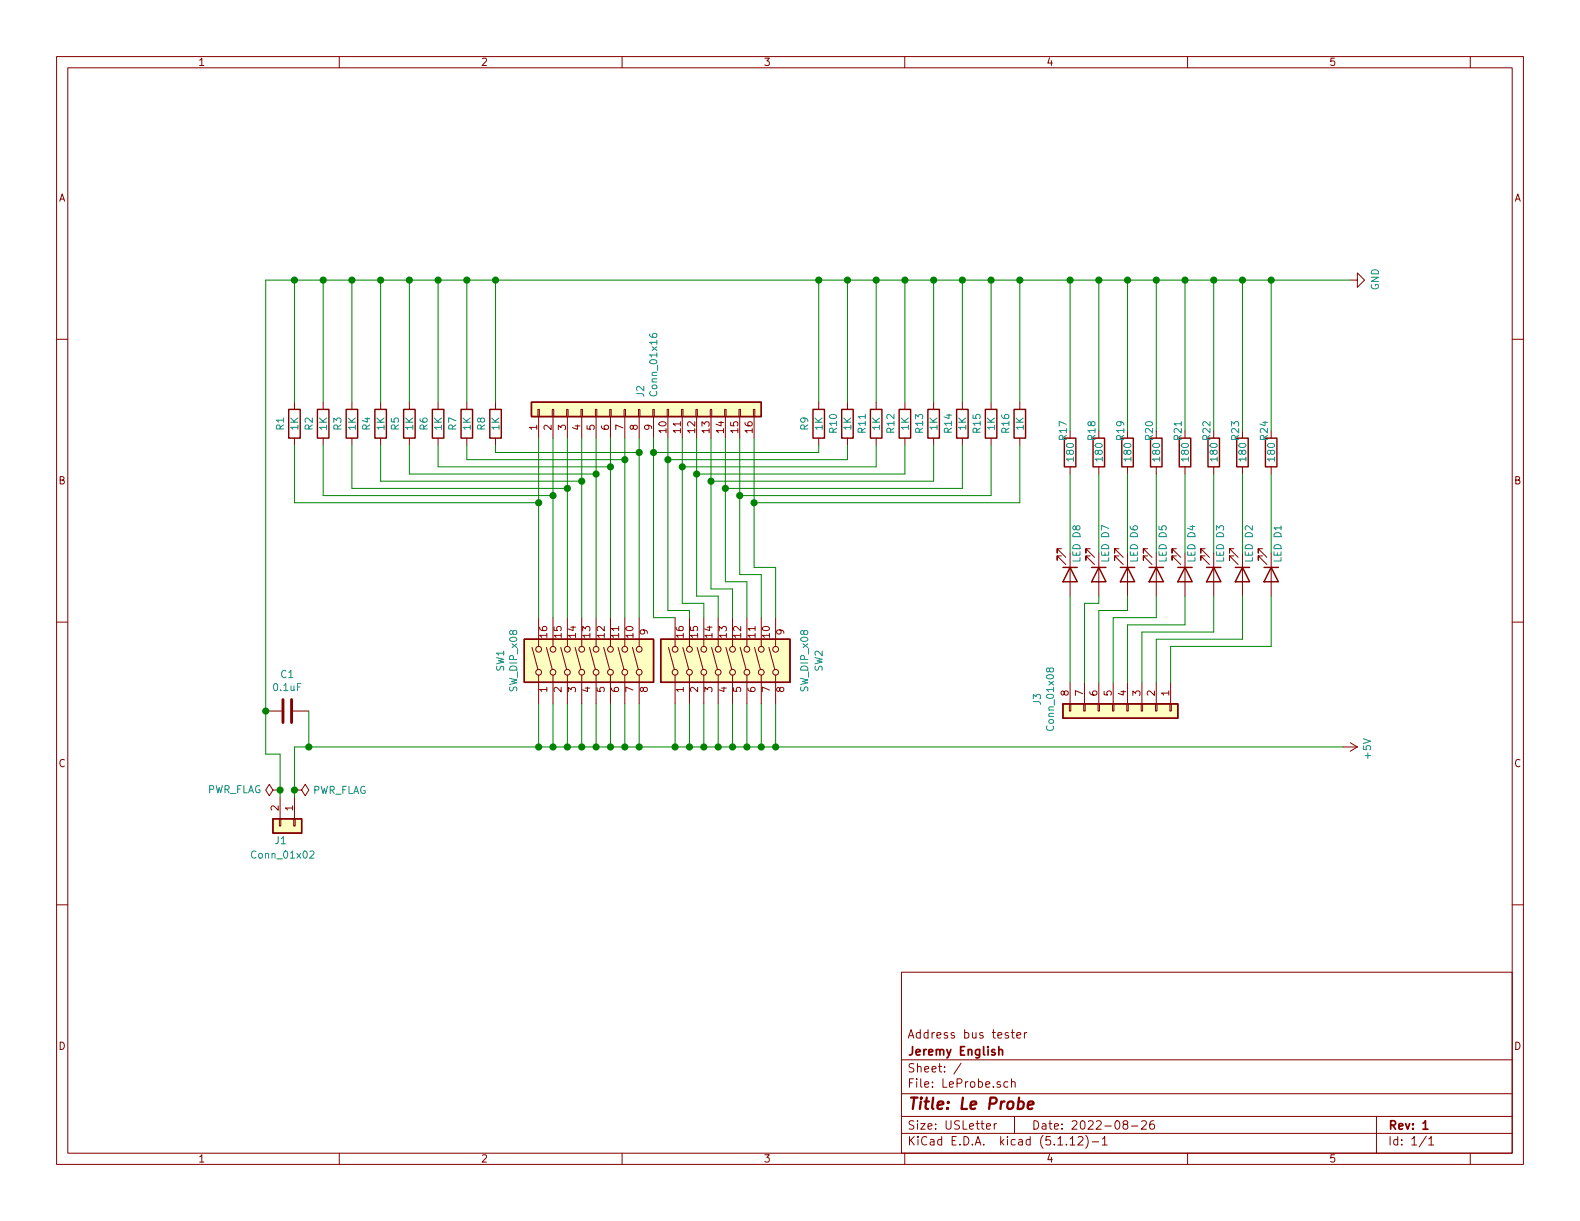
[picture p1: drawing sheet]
EESchema Schematic File Version 4
EELAYER 30 0
EELAYER END
$Descr USLetter 11000 8500
encoding utf-8
Sheet 1 1
Title "Le Probe"
Date "2022-08-26"
Rev "1"
Comp "Jeremy English"
Comment1 "Address bus tester"
Comment2 ""
Comment3 ""
Comment4 ""
$EndDescr
$Comp
L Connector_Generic:Conn_01x08 J3
U 1 1
P 7850 4950
F 0 "J3" H 7768 4325 50  0000 C CNN
F 1 "Conn_01x08" H 7768 4416 50  0000 C CNN
F 2 "Connector_PinHeader_2.54mm:PinHeader_1x08_P2.54mm_Vertical" H 7850 4950 50  0001 C CNN
F 3 "~" H 7850 4950 50  0001 C CNN
	1    7850 4950
	0    1    1    0   
$EndComp
$Comp
L Device:LED D8
U 1 1
P 7450 4000
F 0 "D8" H 7150 4050 50  0000 C CNN
F 1 "LED" H 7300 4050 50  0000 C CNN
F 2 "LED_THT:LED_D5.0mm" H 7450 4000 50  0001 C CNN
F 3 "~" H 7450 4000 50  0001 C CNN
	1    7450 4000
	0    1    1    0   
$EndComp
$Comp
L Device:R R17
U 1 1
P 7450 3150
F 0 "R17" V 7400 3300 50  0000 C CNN
F 1 "180" V 7450 3150 50  0000 C CNN
F 2 "Resistor_THT:R_Axial_DIN0204_L3.6mm_D1.6mm_P7.62mm_Horizontal" V 7380 3150 50  0001 C CNN
F 3 "~" H 7450 3150 50  0001 C CNN
	1    7450 3150
	1    0    0    -1  
$EndComp
$Comp
L Device:C C1
U 1 1
P 2000 4950
F 0 "C1" V 2252 4950 50  0000 C CNN
F 1 "0.1uF" V 2161 4950 50  0000 C CNN
F 2 "Capacitor_THT:C_Disc_D3.8mm_W2.6mm_P2.50mm" H 2038 4800 50  0001 C CNN
F 3 "~" H 2000 4950 50  0001 C CNN
	1    2000 4950
	0    -1   -1   0   
$EndComp
$Comp
L Device:R R8
U 1 1
P 3450 2950
F 0 "R8" V 3350 2950 50  0000 C CNN
F 1 "1K" V 3450 2950 50  0000 C CNN
F 2 "Resistor_THT:R_Axial_DIN0204_L3.6mm_D1.6mm_P7.62mm_Horizontal" V 3380 2950 50  0001 C CNN
F 3 "~" H 3450 2950 50  0001 C CNN
	1    3450 2950
	1    0    0    -1  
$EndComp
$Comp
L Switch:SW_DIP_x08 SW1
U 1 1
P 4150 4600
F 0 "SW1" H 4150 5267 50  0000 C CNN
F 1 "SW_DIP_x08" H 4150 5176 50  0000 C CNN
F 2 "Button_Switch_THT:SW_DIP_SPSTx08_Slide_9.78x22.5mm_W7.62mm_P2.54mm" H 4150 4600 50  0001 C CNN
F 3 "~" H 4150 4600 50  0001 C CNN
	1    4150 4600
	0    -1   -1   0   
$EndComp
$Comp
L Connector_Generic:Conn_01x16 J2
U 1 1
P 4450 2850
F 0 "J2" H 4530 2842 50  0000 L CNN
F 1 "Conn_01x16" H 4530 2751 50  0000 L CNN
F 2 "Connector_PinHeader_2.54mm:PinHeader_1x16_P2.54mm_Vertical" H 4450 2850 50  0001 C CNN
F 3 "~" H 4450 2850 50  0001 C CNN
	1    4450 2850
	0    -1   -1   0   
$EndComp
$Comp
L power:GND #PWR02
U 1 1
P 9400 1950
F 0 "#PWR02" H 9400 1700 50  0001 C CNN
F 1 "GND" H 9405 1777 50  0000 C CNN
F 2 "" H 9400 1950 50  0001 C CNN
F 3 "" H 9400 1950 50  0001 C CNN
	1    9400 1950
	0    -1   -1   0   
$EndComp
$Comp
L power:+5V #PWR01
U 1 1
P 9350 5200
F 0 "#PWR01" H 9350 5050 50  0001 C CNN
F 1 "+5V" H 9365 5373 50  0000 C CNN
F 2 "" H 9350 5200 50  0001 C CNN
F 3 "" H 9350 5200 50  0001 C CNN
	1    9350 5200
	0    1    1    0   
$EndComp
Wire Wire Line
	4450 5200 4450 4900
Connection ~ 4450 5200
Wire Wire Line
	4350 5200 4350 4900
Connection ~ 4350 5200
Wire Wire Line
	4350 5200 4450 5200
Wire Wire Line
	4250 5200 4250 4900
Connection ~ 4250 5200
Wire Wire Line
	4250 5200 4350 5200
Wire Wire Line
	4150 5200 4150 4900
Connection ~ 4150 5200
Wire Wire Line
	4150 5200 4250 5200
Wire Wire Line
	4050 5200 4050 4900
Connection ~ 4050 5200
Wire Wire Line
	4050 5200 4150 5200
Wire Wire Line
	3950 5200 3950 4900
Connection ~ 3950 5200
Wire Wire Line
	3950 5200 4050 5200
Wire Wire Line
	3850 5200 3850 4900
Connection ~ 3850 5200
Wire Wire Line
	3850 5200 3950 5200
Wire Wire Line
	3750 5200 3750 4900
Connection ~ 3750 5200
Wire Wire Line
	3750 5200 3850 5200
$Comp
L Device:R R7
U 1 1
P 3250 2950
F 0 "R7" V 3150 2950 50  0000 C CNN
F 1 "1K" V 3250 2950 50  0000 C CNN
F 2 "Resistor_THT:R_Axial_DIN0204_L3.6mm_D1.6mm_P7.62mm_Horizontal" V 3180 2950 50  0001 C CNN
F 3 "~" H 3250 2950 50  0001 C CNN
	1    3250 2950
	1    0    0    -1  
$EndComp
$Comp
L Device:R R6
U 1 1
P 3050 2950
F 0 "R6" V 2950 2950 50  0000 C CNN
F 1 "1K" V 3050 2950 50  0000 C CNN
F 2 "Resistor_THT:R_Axial_DIN0204_L3.6mm_D1.6mm_P7.62mm_Horizontal" V 2980 2950 50  0001 C CNN
F 3 "~" H 3050 2950 50  0001 C CNN
	1    3050 2950
	1    0    0    -1  
$EndComp
$Comp
L Device:R R5
U 1 1
P 2850 2950
F 0 "R5" V 2750 2950 50  0000 C CNN
F 1 "1K" V 2850 2950 50  0000 C CNN
F 2 "Resistor_THT:R_Axial_DIN0204_L3.6mm_D1.6mm_P7.62mm_Horizontal" V 2780 2950 50  0001 C CNN
F 3 "~" H 2850 2950 50  0001 C CNN
	1    2850 2950
	1    0    0    -1  
$EndComp
$Comp
L Device:R R4
U 1 1
P 2650 2950
F 0 "R4" V 2550 2950 50  0000 C CNN
F 1 "1K" V 2650 2950 50  0000 C CNN
F 2 "Resistor_THT:R_Axial_DIN0204_L3.6mm_D1.6mm_P7.62mm_Horizontal" V 2580 2950 50  0001 C CNN
F 3 "~" H 2650 2950 50  0001 C CNN
	1    2650 2950
	1    0    0    -1  
$EndComp
$Comp
L Device:R R3
U 1 1
P 2450 2950
F 0 "R3" V 2350 2950 50  0000 C CNN
F 1 "1K" V 2450 2950 50  0000 C CNN
F 2 "Resistor_THT:R_Axial_DIN0204_L3.6mm_D1.6mm_P7.62mm_Horizontal" V 2380 2950 50  0001 C CNN
F 3 "~" H 2450 2950 50  0001 C CNN
	1    2450 2950
	1    0    0    -1  
$EndComp
$Comp
L Device:R R2
U 1 1
P 2250 2950
F 0 "R2" V 2150 2950 50  0000 C CNN
F 1 "1K" V 2250 2950 50  0000 C CNN
F 2 "Resistor_THT:R_Axial_DIN0204_L3.6mm_D1.6mm_P7.62mm_Horizontal" V 2180 2950 50  0001 C CNN
F 3 "~" H 2250 2950 50  0001 C CNN
	1    2250 2950
	1    0    0    -1  
$EndComp
$Comp
L Device:R R1
U 1 1
P 2050 2950
F 0 "R1" V 1950 2950 50  0000 C CNN
F 1 "1K" V 2050 2950 50  0000 C CNN
F 2 "Resistor_THT:R_Axial_DIN0204_L3.6mm_D1.6mm_P7.62mm_Horizontal" V 1980 2950 50  0001 C CNN
F 3 "~" H 2050 2950 50  0001 C CNN
	1    2050 2950
	1    0    0    -1  
$EndComp
$Comp
L Device:R R11
U 1 1
P 6100 2950
F 0 "R11" V 6000 2950 50  0000 C CNN
F 1 "1K" V 6100 2950 50  0000 C CNN
F 2 "Resistor_THT:R_Axial_DIN0204_L3.6mm_D1.6mm_P7.62mm_Horizontal" V 6030 2950 50  0001 C CNN
F 3 "~" H 6100 2950 50  0001 C CNN
	1    6100 2950
	1    0    0    -1  
$EndComp
$Comp
L Device:R R10
U 1 1
P 5900 2950
F 0 "R10" V 5800 2950 50  0000 C CNN
F 1 "1K" V 5900 2950 50  0000 C CNN
F 2 "Resistor_THT:R_Axial_DIN0204_L3.6mm_D1.6mm_P7.62mm_Horizontal" V 5830 2950 50  0001 C CNN
F 3 "~" H 5900 2950 50  0001 C CNN
	1    5900 2950
	1    0    0    -1  
$EndComp
$Comp
L Device:R R9
U 1 1
P 5700 2950
F 0 "R9" V 5600 2950 50  0000 C CNN
F 1 "1K" V 5700 2950 50  0000 C CNN
F 2 "Resistor_THT:R_Axial_DIN0204_L3.6mm_D1.6mm_P7.62mm_Horizontal" V 5630 2950 50  0001 C CNN
F 3 "~" H 5700 2950 50  0001 C CNN
	1    5700 2950
	1    0    0    -1  
$EndComp
Wire Wire Line
	3250 3100 3250 3200
Wire Wire Line
	3050 3100 3050 3250
Wire Wire Line
	2850 3100 2850 3300
Connection ~ 3750 3500
Wire Wire Line
	2050 2800 2050 1950
Wire Wire Line
	2050 1950 2250 1950
Wire Wire Line
	2250 2800 2250 1950
Connection ~ 2250 1950
Wire Wire Line
	2250 1950 2450 1950
Wire Wire Line
	2450 2800 2450 1950
Connection ~ 2450 1950
Wire Wire Line
	2450 1950 2650 1950
Wire Wire Line
	2650 2800 2650 1950
Connection ~ 2650 1950
Wire Wire Line
	2650 1950 2850 1950
Wire Wire Line
	2850 2800 2850 1950
Connection ~ 2850 1950
Wire Wire Line
	2850 1950 3050 1950
Wire Wire Line
	3050 2800 3050 1950
Connection ~ 3050 1950
Wire Wire Line
	3050 1950 3250 1950
Wire Wire Line
	3250 2800 3250 1950
Connection ~ 3250 1950
$Comp
L Device:R R12
U 1 1
P 6300 2950
F 0 "R12" V 6200 2950 50  0000 C CNN
F 1 "1K" V 6300 2950 50  0000 C CNN
F 2 "Resistor_THT:R_Axial_DIN0204_L3.6mm_D1.6mm_P7.62mm_Horizontal" V 6230 2950 50  0001 C CNN
F 3 "~" H 6300 2950 50  0001 C CNN
	1    6300 2950
	1    0    0    -1  
$EndComp
$Comp
L Device:R R13
U 1 1
P 6500 2950
F 0 "R13" V 6400 2950 50  0000 C CNN
F 1 "1K" V 6500 2950 50  0000 C CNN
F 2 "Resistor_THT:R_Axial_DIN0204_L3.6mm_D1.6mm_P7.62mm_Horizontal" V 6430 2950 50  0001 C CNN
F 3 "~" H 6500 2950 50  0001 C CNN
	1    6500 2950
	1    0    0    -1  
$EndComp
$Comp
L Device:R R14
U 1 1
P 6700 2950
F 0 "R14" V 6600 2950 50  0000 C CNN
F 1 "1K" V 6700 2950 50  0000 C CNN
F 2 "Resistor_THT:R_Axial_DIN0204_L3.6mm_D1.6mm_P7.62mm_Horizontal" V 6630 2950 50  0001 C CNN
F 3 "~" H 6700 2950 50  0001 C CNN
	1    6700 2950
	1    0    0    -1  
$EndComp
$Comp
L Device:R R15
U 1 1
P 6900 2950
F 0 "R15" V 6800 2950 50  0000 C CNN
F 1 "1K" V 6900 2950 50  0000 C CNN
F 2 "Resistor_THT:R_Axial_DIN0204_L3.6mm_D1.6mm_P7.62mm_Horizontal" V 6830 2950 50  0001 C CNN
F 3 "~" H 6900 2950 50  0001 C CNN
	1    6900 2950
	1    0    0    -1  
$EndComp
$Comp
L Device:R R16
U 1 1
P 7100 2950
F 0 "R16" V 7000 2950 50  0000 C CNN
F 1 "1K" V 7100 2950 50  0000 C CNN
F 2 "Resistor_THT:R_Axial_DIN0204_L3.6mm_D1.6mm_P7.62mm_Horizontal" V 7030 2950 50  0001 C CNN
F 3 "~" H 7100 2950 50  0001 C CNN
	1    7100 2950
	1    0    0    -1  
$EndComp
Wire Wire Line
	4450 5200 4700 5200
$Comp
L Switch:SW_DIP_x08 SW2
U 1 1
P 5100 4600
F 0 "SW2" H 5100 4000 50  0000 C CNN
F 1 "SW_DIP_x08" H 5100 4100 50  0000 C CNN
F 2 "Button_Switch_THT:SW_DIP_SPSTx08_Slide_9.78x22.5mm_W7.62mm_P2.54mm" H 5100 4600 50  0001 C CNN
F 3 "~" H 5100 4600 50  0001 C CNN
	1    5100 4600
	0    -1   -1   0   
$EndComp
Wire Wire Line
	4550 3050 4550 3150
Wire Wire Line
	4550 4300 4700 4300
Wire Wire Line
	4650 3050 4650 3200
Wire Wire Line
	4650 4250 4800 4250
Wire Wire Line
	4800 4250 4800 4300
Wire Wire Line
	4750 3050 4750 3250
Wire Wire Line
	4750 4200 4900 4200
Wire Wire Line
	4900 4200 4900 4300
Wire Wire Line
	4850 3050 4850 3300
Wire Wire Line
	4850 4150 5000 4150
Wire Wire Line
	5000 4150 5000 4300
Wire Wire Line
	4950 3050 4950 3350
Wire Wire Line
	4950 4100 5100 4100
Wire Wire Line
	5100 4100 5100 4300
Wire Wire Line
	5050 3050 5050 3400
Wire Wire Line
	5050 4050 5200 4050
Wire Wire Line
	5200 4050 5200 4300
Wire Wire Line
	5150 3050 5150 3450
Wire Wire Line
	5300 4000 5300 4300
Wire Wire Line
	5250 3050 5250 3500
Wire Wire Line
	5150 4000 5300 4000
Wire Wire Line
	3250 1950 3450 1950
Wire Wire Line
	5250 3950 5400 3950
Wire Wire Line
	5400 3950 5400 4300
Wire Wire Line
	3750 4300 3750 3500
Wire Wire Line
	3450 3100 3450 3150
Connection ~ 4450 3150
Wire Wire Line
	2050 3100 2050 3500
Wire Wire Line
	2250 3100 2250 3450
Wire Wire Line
	2450 3100 2450 3400
Wire Wire Line
	2650 3100 2650 3350
Wire Wire Line
	3450 2800 3450 1950
Connection ~ 3450 1950
Wire Wire Line
	3450 1950 5700 1950
Wire Wire Line
	4550 3150 5700 3150
Wire Wire Line
	5700 3150 5700 3100
Connection ~ 4550 3150
Wire Wire Line
	4550 3150 4550 4300
Wire Wire Line
	4650 3200 5900 3200
Wire Wire Line
	5900 3200 5900 3100
Connection ~ 4650 3200
Wire Wire Line
	4650 3200 4650 4250
Wire Wire Line
	4750 3250 6100 3250
Wire Wire Line
	6100 3250 6100 3100
Connection ~ 4750 3250
Wire Wire Line
	4750 3250 4750 4200
Wire Wire Line
	4850 3300 6300 3300
Wire Wire Line
	6300 3300 6300 3100
Connection ~ 4850 3300
Wire Wire Line
	4850 3300 4850 4150
Wire Wire Line
	4950 3350 6500 3350
Wire Wire Line
	6500 3350 6500 3100
Connection ~ 4950 3350
Wire Wire Line
	4950 3350 4950 4100
Wire Wire Line
	5050 3400 6700 3400
Wire Wire Line
	6700 3400 6700 3100
Connection ~ 5050 3400
Wire Wire Line
	5050 3400 5050 4050
Wire Wire Line
	5150 3450 6900 3450
Wire Wire Line
	6900 3450 6900 3100
Connection ~ 5150 3450
Wire Wire Line
	5150 3450 5150 4000
Wire Wire Line
	5250 3500 7100 3500
Wire Wire Line
	7100 3500 7100 3100
Connection ~ 5250 3500
Wire Wire Line
	5250 3500 5250 3950
Wire Wire Line
	5700 2800 5700 1950
Connection ~ 5700 1950
Wire Wire Line
	5700 1950 5900 1950
Wire Wire Line
	5900 2800 5900 1950
Connection ~ 5900 1950
Wire Wire Line
	6100 2800 6100 1950
Wire Wire Line
	5900 1950 6100 1950
Connection ~ 6100 1950
Wire Wire Line
	6100 1950 6300 1950
Wire Wire Line
	6300 2800 6300 1950
Connection ~ 6300 1950
Wire Wire Line
	6300 1950 6500 1950
Wire Wire Line
	6500 2800 6500 1950
Connection ~ 6500 1950
Wire Wire Line
	6500 1950 6700 1950
Wire Wire Line
	6700 1950 6700 2800
Connection ~ 6700 1950
Wire Wire Line
	6700 1950 6900 1950
Wire Wire Line
	6900 2800 6900 1950
Connection ~ 6900 1950
Wire Wire Line
	6900 1950 7100 1950
Wire Wire Line
	7100 2800 7100 1950
Connection ~ 7100 1950
Wire Wire Line
	7100 1950 7450 1950
Wire Wire Line
	4700 5200 4700 4900
Connection ~ 4700 5200
Wire Wire Line
	4700 5200 4800 5200
Wire Wire Line
	4800 5200 4800 4900
Connection ~ 4800 5200
Wire Wire Line
	4800 5200 4900 5200
Wire Wire Line
	4900 5200 4900 4900
Connection ~ 4900 5200
Wire Wire Line
	4900 5200 5000 5200
Wire Wire Line
	5000 5200 5000 4900
Connection ~ 5000 5200
Wire Wire Line
	5000 5200 5100 5200
Wire Wire Line
	5100 5200 5100 4900
Connection ~ 5100 5200
Wire Wire Line
	5100 5200 5200 5200
Wire Wire Line
	5200 5200 5200 4900
Connection ~ 5200 5200
Wire Wire Line
	5200 5200 5300 5200
Wire Wire Line
	5300 5200 5300 4900
Connection ~ 5300 5200
Wire Wire Line
	5300 5200 5400 5200
Wire Wire Line
	5400 5200 5400 4900
Connection ~ 5400 5200
Wire Wire Line
	1950 5550 1950 5500
Wire Wire Line
	1950 5250 1850 5250
Wire Wire Line
	1850 5250 1850 4950
Wire Wire Line
	1850 1950 2050 1950
Connection ~ 2050 1950
Wire Wire Line
	2050 5550 2050 5500
Wire Wire Line
	5400 5200 9350 5200
$Comp
L Device:R R18
U 1 1
P 7650 3150
F 0 "R18" V 7600 3300 50  0000 C CNN
F 1 "180" V 7650 3150 50  0000 C CNN
F 2 "Resistor_THT:R_Axial_DIN0204_L3.6mm_D1.6mm_P7.62mm_Horizontal" V 7580 3150 50  0001 C CNN
F 3 "~" H 7650 3150 50  0001 C CNN
	1    7650 3150
	1    0    0    -1  
$EndComp
$Comp
L Device:R R19
U 1 1
P 7850 3150
F 0 "R19" V 7800 3300 50  0000 C CNN
F 1 "180" V 7850 3150 50  0000 C CNN
F 2 "Resistor_THT:R_Axial_DIN0204_L3.6mm_D1.6mm_P7.62mm_Horizontal" V 7780 3150 50  0001 C CNN
F 3 "~" H 7850 3150 50  0001 C CNN
	1    7850 3150
	1    0    0    -1  
$EndComp
$Comp
L Device:R R20
U 1 1
P 8050 3150
F 0 "R20" V 8000 3300 50  0000 C CNN
F 1 "180" V 8050 3150 50  0000 C CNN
F 2 "Resistor_THT:R_Axial_DIN0204_L3.6mm_D1.6mm_P7.62mm_Horizontal" V 7980 3150 50  0001 C CNN
F 3 "~" H 8050 3150 50  0001 C CNN
	1    8050 3150
	1    0    0    -1  
$EndComp
$Comp
L Device:R R21
U 1 1
P 8250 3150
F 0 "R21" V 8200 3300 50  0000 C CNN
F 1 "180" V 8250 3150 50  0000 C CNN
F 2 "Resistor_THT:R_Axial_DIN0204_L3.6mm_D1.6mm_P7.62mm_Horizontal" V 8180 3150 50  0001 C CNN
F 3 "~" H 8250 3150 50  0001 C CNN
	1    8250 3150
	1    0    0    -1  
$EndComp
$Comp
L Device:R R22
U 1 1
P 8450 3150
F 0 "R22" V 8400 3300 50  0000 C CNN
F 1 "180" V 8450 3150 50  0000 C CNN
F 2 "Resistor_THT:R_Axial_DIN0204_L3.6mm_D1.6mm_P7.62mm_Horizontal" V 8380 3150 50  0001 C CNN
F 3 "~" H 8450 3150 50  0001 C CNN
	1    8450 3150
	1    0    0    -1  
$EndComp
$Comp
L Device:R R23
U 1 1
P 8650 3150
F 0 "R23" V 8600 3300 50  0000 C CNN
F 1 "180" V 8650 3150 50  0000 C CNN
F 2 "Resistor_THT:R_Axial_DIN0204_L3.6mm_D1.6mm_P7.62mm_Horizontal" V 8580 3150 50  0001 C CNN
F 3 "~" H 8650 3150 50  0001 C CNN
	1    8650 3150
	1    0    0    -1  
$EndComp
$Comp
L Device:R R24
U 1 1
P 8850 3150
F 0 "R24" V 8800 3300 50  0000 C CNN
F 1 "180" V 8850 3150 50  0000 C CNN
F 2 "Resistor_THT:R_Axial_DIN0204_L3.6mm_D1.6mm_P7.62mm_Horizontal" V 8780 3150 50  0001 C CNN
F 3 "~" H 8850 3150 50  0001 C CNN
	1    8850 3150
	1    0    0    -1  
$EndComp
$Comp
L Device:LED D7
U 1 1
P 7650 4000
F 0 "D7" H 7350 4050 50  0000 C CNN
F 1 "LED" H 7500 4050 50  0000 C CNN
F 2 "LED_THT:LED_D5.0mm" H 7650 4000 50  0001 C CNN
F 3 "~" H 7650 4000 50  0001 C CNN
	1    7650 4000
	0    1    1    0   
$EndComp
$Comp
L Device:LED D6
U 1 1
P 7850 4000
F 0 "D6" H 7550 4050 50  0000 C CNN
F 1 "LED" H 7700 4050 50  0000 C CNN
F 2 "LED_THT:LED_D5.0mm" H 7850 4000 50  0001 C CNN
F 3 "~" H 7850 4000 50  0001 C CNN
	1    7850 4000
	0    1    1    0   
$EndComp
$Comp
L Device:LED D5
U 1 1
P 8050 4000
F 0 "D5" H 7750 4050 50  0000 C CNN
F 1 "LED" H 7900 4050 50  0000 C CNN
F 2 "LED_THT:LED_D5.0mm" H 8050 4000 50  0001 C CNN
F 3 "~" H 8050 4000 50  0001 C CNN
	1    8050 4000
	0    1    1    0   
$EndComp
$Comp
L Device:LED D4
U 1 1
P 8250 4000
F 0 "D4" H 7950 4050 50  0000 C CNN
F 1 "LED" H 8100 4050 50  0000 C CNN
F 2 "LED_THT:LED_D5.0mm" H 8250 4000 50  0001 C CNN
F 3 "~" H 8250 4000 50  0001 C CNN
	1    8250 4000
	0    1    1    0   
$EndComp
$Comp
L Device:LED D3
U 1 1
P 8450 4000
F 0 "D3" H 8150 4050 50  0000 C CNN
F 1 "LED" H 8300 4050 50  0000 C CNN
F 2 "LED_THT:LED_D5.0mm" H 8450 4000 50  0001 C CNN
F 3 "~" H 8450 4000 50  0001 C CNN
	1    8450 4000
	0    1    1    0   
$EndComp
$Comp
L Device:LED D2
U 1 1
P 8650 4000
F 0 "D2" H 8350 4050 50  0000 C CNN
F 1 "LED" H 8500 4050 50  0000 C CNN
F 2 "LED_THT:LED_D5.0mm" H 8650 4000 50  0001 C CNN
F 3 "~" H 8650 4000 50  0001 C CNN
	1    8650 4000
	0    1    1    0   
$EndComp
$Comp
L Device:LED D1
U 1 1
P 8850 4000
F 0 "D1" H 8550 4050 50  0000 C CNN
F 1 "LED" H 8700 4050 50  0000 C CNN
F 2 "LED_THT:LED_D5.0mm" H 8850 4000 50  0001 C CNN
F 3 "~" H 8850 4000 50  0001 C CNN
	1    8850 4000
	0    1    1    0   
$EndComp
Wire Wire Line
	7450 4750 7450 4150
Wire Wire Line
	7550 4750 7550 4200
Wire Wire Line
	7550 4200 7650 4200
Wire Wire Line
	7650 4200 7650 4150
Wire Wire Line
	7650 4750 7650 4250
Wire Wire Line
	7650 4250 7850 4250
Wire Wire Line
	7850 4250 7850 4150
Wire Wire Line
	7750 4750 7750 4300
Wire Wire Line
	7750 4300 8050 4300
Wire Wire Line
	8050 4300 8050 4150
Wire Wire Line
	7850 4750 7850 4350
Wire Wire Line
	7850 4350 8250 4350
Wire Wire Line
	8250 4350 8250 4150
Wire Wire Line
	7950 4750 7950 4400
Wire Wire Line
	7950 4400 8450 4400
Wire Wire Line
	8450 4400 8450 4150
Wire Wire Line
	8050 4750 8050 4450
Wire Wire Line
	8050 4450 8650 4450
Wire Wire Line
	8650 4450 8650 4150
Wire Wire Line
	8150 4750 8150 4500
Wire Wire Line
	8150 4500 8850 4500
Wire Wire Line
	8850 4500 8850 4150
Wire Wire Line
	7650 3850 7650 3300
Wire Wire Line
	7850 3850 7850 3300
Wire Wire Line
	8050 3850 8050 3300
Wire Wire Line
	8250 3850 8250 3300
Wire Wire Line
	8450 3850 8450 3300
Wire Wire Line
	8650 3850 8650 3300
Wire Wire Line
	8850 3850 8850 3300
Wire Wire Line
	7450 3000 7450 1950
Connection ~ 7450 1950
Wire Wire Line
	7450 1950 7650 1950
Wire Wire Line
	7650 3000 7650 1950
Connection ~ 7650 1950
Wire Wire Line
	7650 1950 7850 1950
Wire Wire Line
	7850 3000 7850 1950
Connection ~ 7850 1950
Wire Wire Line
	7850 1950 8050 1950
Wire Wire Line
	8050 3000 8050 1950
Connection ~ 8050 1950
Wire Wire Line
	8050 1950 8250 1950
Wire Wire Line
	8250 3000 8250 1950
Connection ~ 8250 1950
Wire Wire Line
	8250 1950 8450 1950
Wire Wire Line
	8450 3000 8450 1950
Connection ~ 8450 1950
Wire Wire Line
	8450 1950 8650 1950
Wire Wire Line
	8650 3000 8650 1950
Connection ~ 8650 1950
Wire Wire Line
	8650 1950 8850 1950
Wire Wire Line
	8850 3000 8850 1950
Connection ~ 8850 1950
Wire Wire Line
	8850 1950 9400 1950
Connection ~ 1850 4950
Wire Wire Line
	1850 4950 1850 1950
Wire Wire Line
	2150 4950 2150 5200
Wire Wire Line
	2050 5200 2150 5200
Connection ~ 2150 5200
Wire Wire Line
	2150 5200 3750 5200
$Comp
L Connector_Generic:Conn_01x02 J1
U 1 1
P 2050 5750
F 0 "J1" V 2150 5700 50  0000 R CNN
F 1 "Conn_01x02" V 2250 5900 50  0000 R CNN
F 2 "Connector_PinHeader_2.54mm:PinHeader_1x02_P2.54mm_Vertical" H 2050 5750 50  0001 C CNN
F 3 "~" H 2050 5750 50  0001 C CNN
	1    2050 5750
	0    1    1    0   
$EndComp
$Comp
L power:PWR_FLAG #FLG02
U 1 1
P 2050 5500
F 0 "#FLG02" H 2050 5575 50  0001 C CNN
F 1 "PWR_FLAG" V 2050 5628 50  0000 L CNN
F 2 "" H 2050 5500 50  0001 C CNN
F 3 "~" H 2050 5500 50  0001 C CNN
	1    2050 5500
	0    1    1    0   
$EndComp
Connection ~ 2050 5500
Wire Wire Line
	2050 5500 2050 5200
$Comp
L power:PWR_FLAG #FLG01
U 1 1
P 1950 5500
F 0 "#FLG01" H 1950 5575 50  0001 C CNN
F 1 "PWR_FLAG" V 1950 5627 50  0000 L CNN
F 2 "" H 1950 5500 50  0001 C CNN
F 3 "~" H 1950 5500 50  0001 C CNN
	1    1950 5500
	0    -1   -1   0   
$EndComp
Connection ~ 1950 5500
Wire Wire Line
	1950 5500 1950 5250
Wire Wire Line
	2050 3500 3750 3500
Wire Wire Line
	4450 3050 4450 3150
Wire Wire Line
	4450 3150 4450 4300
Wire Wire Line
	4050 3050 4050 3350
Wire Wire Line
	4350 3050 4350 3200
Wire Wire Line
	4250 3050 4250 3250
Wire Wire Line
	3750 3050 3750 3500
Wire Wire Line
	3450 3150 4450 3150
Wire Wire Line
	3250 3200 4350 3200
Connection ~ 4350 3200
Wire Wire Line
	4350 3200 4350 4300
Wire Wire Line
	3050 3250 4250 3250
Connection ~ 4250 3250
Wire Wire Line
	4250 3250 4250 4300
Wire Wire Line
	2850 3300 4150 3300
Wire Wire Line
	4150 3050 4150 3300
Connection ~ 4150 3300
Wire Wire Line
	4150 3300 4150 4300
Connection ~ 4050 3350
Connection ~ 3950 3400
Wire Wire Line
	2250 3450 3850 3450
Connection ~ 3850 3450
Wire Wire Line
	3850 3450 3850 4300
Wire Wire Line
	3950 3400 3950 4300
Wire Wire Line
	3850 3050 3850 3450
Wire Wire Line
	2450 3400 3950 3400
Wire Wire Line
	4050 3350 4050 4300
Wire Wire Line
	3950 3050 3950 3400
Wire Wire Line
	2650 3350 4050 3350
Wire Wire Line
	7450 3850 7450 3300
$EndSCHEMATC
